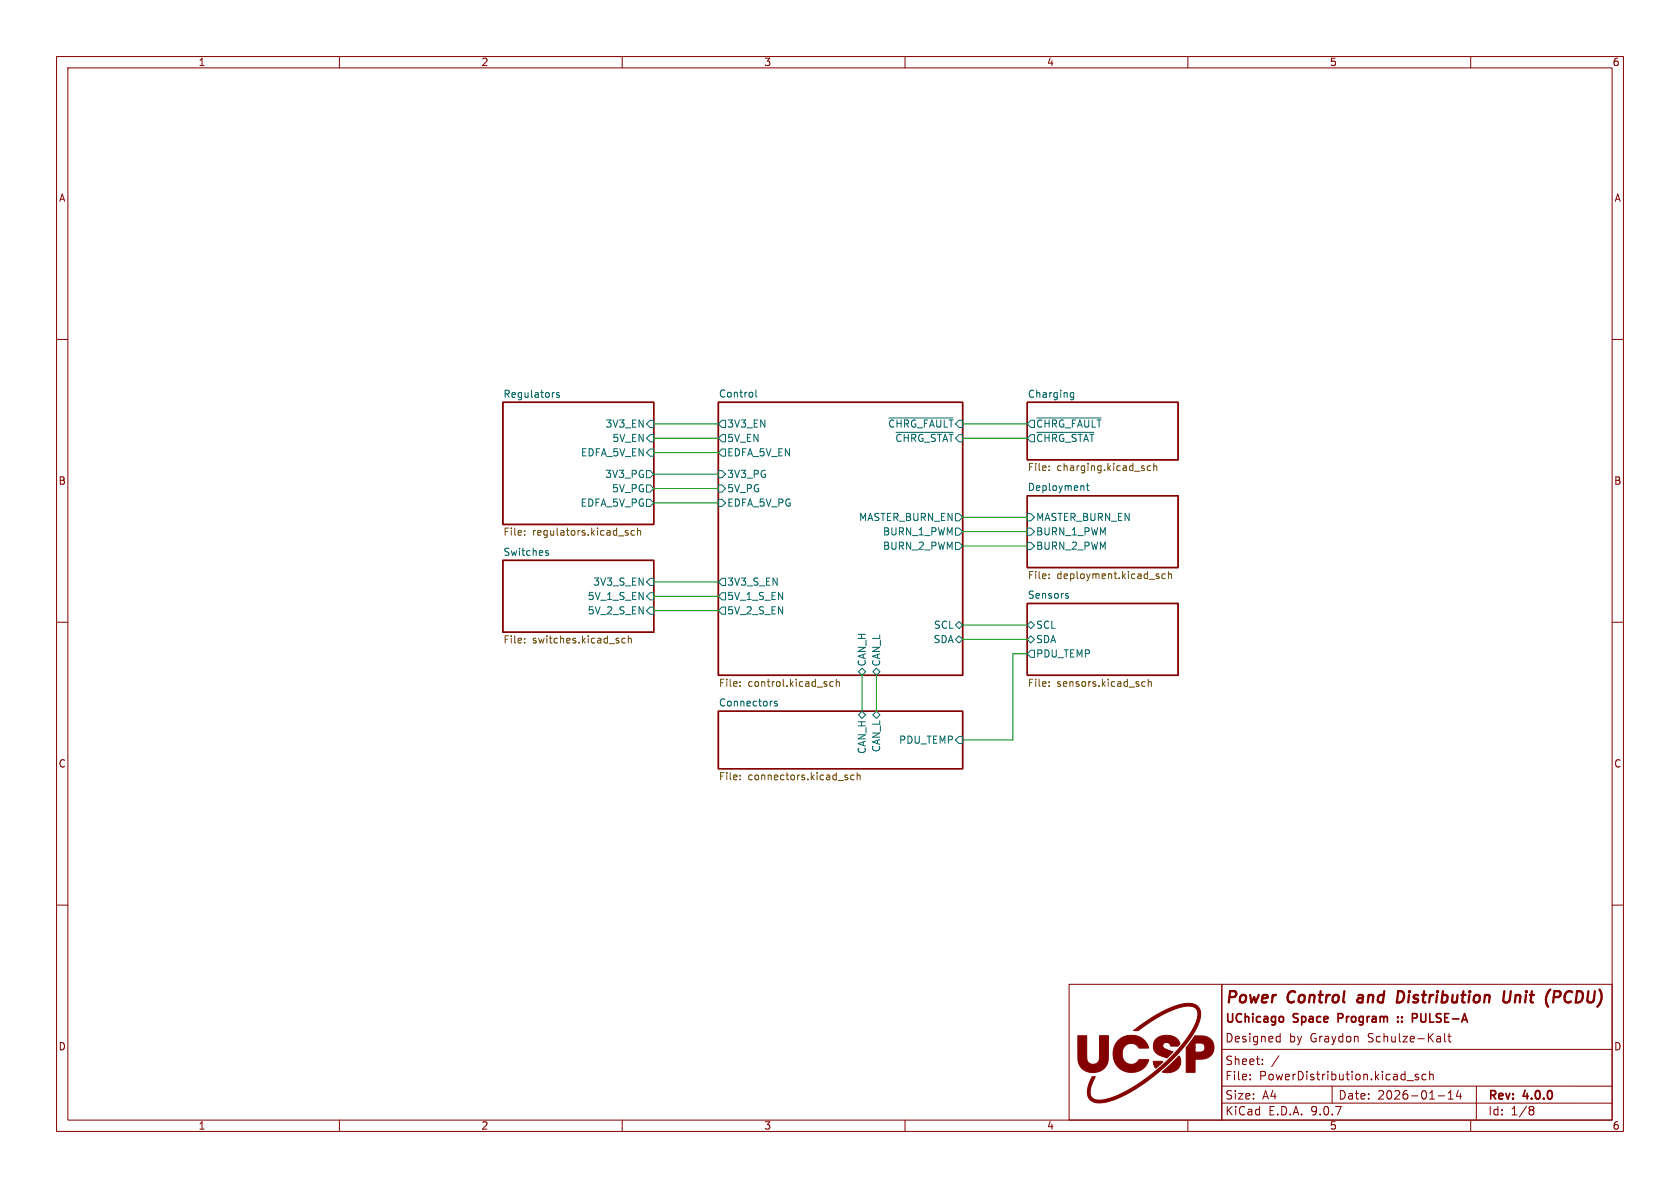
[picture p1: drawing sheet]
<svg xmlns="http://www.w3.org/2000/svg" width="297mm" height="210mm" viewBox="0 0 297 210" stroke-linecap="round" stroke-linejoin="round" font-family="sans-serif">
<g fill="none" stroke="#840000" stroke-width=".18">
<path d="M10 10h277v190h-277zM12 12h273v186h-273zM60 10v2M110 10v2M160 10v2M210 10v2M260 10v2M10 60h2M285 60h2M10 110h2M285 110h2M10 160h2"/>
<path d="M189 174h27v24h-27zM216 174h69v24h-69zM285 160h2M60 198v2M110 198v2M160 198v2M210 198v2M216 195h69M216 192h69M216 185.5h69M221 190.8v.1M221 190v.1"/>
<path d="M223.2 188.1v.1M223.2 187.3v.1M225.9 183.2l.4 .1M226.1 186.6l-1.3 2M226.3 182.7v1.5M226.3 184.1l-.4 .1M235.5 192v3M248.7 191h1.2M250.7 190l-.3-.1-.2 .2v.2l.5 .2v.3h-.5M252.1 190l-.4-.1-.3 .3v.4l.1 .2h.6M252.7 190l.3-.1 .3 .1 .1 .9M252.7 189.4v1.5"/>
<path d="M254.2 183.2h.3l.2 .2v.8M254.2 193.7h1.2M254.7 184.1l-.5 .1M254.7 183.6h-.5M255.4 182.7v1.3l.2 .2M256 183.2h.5M256 194.3h.9M256 193.2l.5-.4v1.5M256.2 182.7v1.3l.3 .2M257.8 192.7l-.3 1.1h.9M258.2 193.3v1M260 198v2"/>
<path d="M261 192v6M270.6 195.6l.4 .1 .2 .2-.3 .3M270.6 196.2h.3M270.9 196.2l.2 .2 .1 .4-.2 .2-.4 .1"/>
</g>
<path d="M240.1 176.5l-.2 .4 .3 .3M247.9 175.3l-.7-.1-.3 2h.5l.5-.3M266 175.2l-.2 1.6 .1 .3a.66 .66 0 0 0 1-.3l.2-1.6M274.8 175.2l1 .1M275.8 176.1l-.4 .2h-.7" fill="none" stroke="#840000" stroke-width=".4"/>
<path d="M236.6 180h.5M237.1 179.2h-.5v1.5M247.1 179.8v.1M247.8 179.8v.1M250.3 180l.3-.3-.1-.4-.2-.1h-.6v1.5M247.1 180.5v.2M247.8 180.5v.2" fill="none" stroke="#840000" stroke-width=".3"/>
<g fill="#840000" stroke="#840000" stroke-width=".18">
<path d="M200.4 182.2a22 22 0 0 1 9.1-4.8 2.17 2.17 0 0 1 2.7 1.3 6.7 6.7 0 0 1-1.7 4.7 33.1 33.1 0 0 1-13.8 11.1 4.3 4.3 0 0 1-3.8 .1 2.74 2.74 0 0 1-.3-3.3l.1-.2a.77 .77 0 0 1 .9-.8l-.2 .5a3.7 3.7 0 0 0-.5 3 2.26 2.26 0 0 0 2.6 .5l1.4-.4a28.6 28.6 0 0 0 10-6.9 17.1 17.1 0 0 0 4.8-7.1 1.51 1.51 0 0 0-.3-1.6 1.51 1.51 0 0 0-1.6-.4 19.3 19.3 0 0 0-8.6 4.3z"/>
<path d="M205.5 189.5l2.9-2.8a1.96 1.96 0 0 1 0 2.1 1.96 1.96 0 0 1-1.9 .8z"/>
<path d="M190.6 183.1h1.5v2.7a2.84 2.84 0 0 0 .2 1.9 1.19 1.19 0 0 0 1.5 .3 1.19 1.19 0 0 0 .6-1.4v-3.5h1.5v3.1a2.77 2.77 0 0 1-1.9 3.3 2.77 2.77 0 0 1-3.4-1.8z"/>
<path d="M197.7 183.9a3.2 3.2 0 0 1 5.4 1.4h-1.7a1.63 1.63 0 0 0-2.1-.7 1.63 1.63 0 0 0-.9 2 1.57 1.57 0 0 0 1.2 1.5 1.57 1.57 0 0 0 1.8-.8h1.7a3.3 3.3 0 0 1-4.7 1.9 3.3 3.3 0 0 1-1-4.9z"/>
<path d="M211.2 183.1h.8a2.11 2.11 0 0 1 2.6 2 2.11 2.11 0 0 1-2.5 2.1h-.8v2.4h-1.6v-4.4h1.6v.7a1.45 1.45 0 0 0 1.7-.4 .87 .87 0 0 0-.2-1 .87 .87 0 0 0-1-.1h-.5v.8h-1.6z"/>
<path d="M203.9 187.6l1.7 .1-1.3 1.1-.3-.6z"/>
<path d="M204.4 183.7a2.92 2.92 0 0 1 4 .3l.2 .5-.3 .4h-1.3a.75 .75 0 0 0-.7-.6 .75 .75 0 0 0-.7 .6 2.08 2.08 0 0 0 1.5 .9l.3 .1-1.1 1.1-.6-.2a1.88 1.88 0 0 1-1.7-1.2 1.88 1.88 0 0 1 .4-1.9z"/>
</g>
<path d="M88.9 71.1h26.7v21.6h-26.7zM127 71.1h43.2v48.3h-43.2zM181.6 71.1h26.7v10.2h-26.7zM88.9 99.1h26.7v12.7h-26.7zM181.6 87.6h26.7v12.7h-26.7zM181.6 106.7h26.7v12.7h-26.7zM127 125.7h43.2v10.2h-43.2z" fill="none" stroke="#840000" stroke-width=".25"/>
<g fill="none" stroke="#006464" stroke-width=".18">
<path d="M97.9 69.4h.1M98.9 69.5l-.3-.1-.2 .2v.2l.5 .1v.3h-.5M114.9 74.3h.7v1.3h-.7l-.6-.7zM114.9 76.8h.7v1.3h-.7l-.6-.6zM114.9 79.4h.7v1.2h-.7l-.6-.6zM127.6 74.3h.7v1.3h-.7l-.6-.7zM127.6 76.8h.7v1.3h-.7l-.6-.6zM127.6 79.4h.7v1.2h-.7l-.6-.6zM133.6 68.9v1.1l.2 .2M157.1 73.9h11.4M158.4 76.4h10.1M182.2 74.3h.7v1.3h-.7l-.6-.7z"/>
<path d="M182.2 76.8h.7v1.3h-.7l-.6-.6zM183.3 73.9h11.4M183.3 76.4h10.1M189.3 70.1l.2 .1h.3M189.8 69.5l-.3-.1-.2 .1M189.8 69.4v1l-.2 .3-.3-.1M96.5 97.7l.4 .1 .1 .2-.2 .2-.4-.1M96.5 97.4h.4M114.3 83.2h.6l.7 .6-.7 .7h-.6zM114.3 85.7h.6l.7 .7-.7 .6h-.6zM114.3 88.3h.6l.7 .6-.7 .6h-.6zM127 83.2h.6l.7 .6-.7 .7h-.6z"/>
<path d="M127 85.7h.6l.7 .7-.7 .6h-.6zM127 88.3h.6l.7 .6-.7 .6h-.6zM168.9 93.3h.6l.7 .7-.7 .6h-.6zM168.9 90.8h.6l.7 .6-.7 .7h-.6zM168.9 95.9h.6l.7 .6-.7 .7h-.6zM181.6 93.3h.6l.7 .7-.7 .6h-.6zM181.6 90.8h.6l.7 .6-.7 .7h-.6zM181.6 95.9h.6l.7 .6-.7 .7h-.6zM192.1 85.9h.4M192.2 85.4v1.1l.3 .2M114.9 102.2h.7v1.3h-.7l-.6-.6zM114.9 104.8h.7v1.2h-.7l-.6-.6z"/>
<path d="M114.9 107.3h.7v1.3h-.7l-.6-.6zM127.6 102.2h.7v1.3h-.7l-.6-.6zM127.6 104.8h.7v1.2h-.7l-.6-.6zM127.6 107.3h.7v1.3h-.7l-.6-.6zM151.8 118.7l.6-.6 .6 .6-.6 .7zM154.3 118.7l.6-.6 .7 .6-.7 .7zM168.9 110.5l.6-.6 .7 .6-.7 .6zM168.9 113l.6-.6 .7 .6-.7 .7zM181.6 113l.6-.6 .7 .6-.7 .7zM182.2 114.9h.7v1.3h-.7l-.6-.6zM182.2 109.9l.7 .6-.7 .6-.6-.6zM188.5 105.3l.3 .1 .1 .2-.2 .2h-.2"/>
<path d="M188.5 104.9l.3 .1M137.4 124h-.3l-.2 .1 .1 .2 .4 .1v.3h-.5M151.8 126.4l.6-.7 .6 .7-.6 .6zM154.3 126.4l.6-.7 .7 .7-.7 .6zM169.5 130.2h.7v1.2h-.7l-.6-.6z"/>
</g>
<g fill="none" stroke="#725600" stroke-width=".18">
<path d="M92.7 94.5v.1M92.7 93.8v.2M110.7 94.2l.3 .1 .1 .1-.2 .2h-.2M110.7 93.8h.3M112.2 93.8h-.4l-.2 .2 .1 .6h.5M112.7 93.9l.2-.1h.3l.1 .8M112.7 93.3v1.3M185.5 82.4v.1M185.5 83.1v.1M203.4 82.4l-.3-.1-.3 .3 .1 .5h.5M204 82.5l.1-.2 .3 .1 .1 .8M204 81.9v1.3"/>
<path d="M92.7 112.9v.1M92.7 113.5v.2M110.5 112.9l-.3-.1-.3 .3 .1 .5h.5M111.1 112.4v1.3M111.1 112.9l.2-.1 .3 .1v.8M185.5 102.2v.1M185.5 101.5v.1M204.8 101.9l.1 .1-.1 .3M204.8 101.4l.1 .1M206 101.5l-.3-.1-.3 .3 .1 .5h.5M206.6 101.6l.1-.2 .3 .1 .1 .8M206.6 101v1.3"/>
<path d="M130.8 137.7v.1M130.8 120.6v.1M130.8 121.2v.1M130.8 137.1v.1M147.3 120.6l-.4-.1-.2 .2 .1 .6h.5M147.8 120.6l.2-.1 .3 .1 .1 .7M147.8 120.1v1.2M149.7 137.4l.2 .2-.2 .2M149.7 137l.1 .1M151 137.1l-.4-.1-.2 .2 .1 .6h.5M151.5 137.1l.2-.1 .3 .1 .1 .7M151.5 136.6v1.2"/>
<path d="M185.5 120.6v.1M185.5 121.2v.1M201.8 121.1l.3 .2h.4M202.5 120.6l-.4-.1-.3 .2M203 120.6l.2-.1 .3 .1v.7M203 120.1v1.2"/>
</g>
<g fill="none" stroke="#009600" stroke-width=".18">
<path d="M115.6 74.9h11.4M115.6 77.5h11.4M170.2 74.9h11.4M170.2 77.5h11.4M115.6 83.8h11.4M115.6 80h11.4M115.6 86.4h11.4M115.6 88.9h11.4M170.2 91.4h11.4M170.2 96.5h11.4M170.2 94h11.4M115.6 102.9h11.4"/>
<path d="M115.6 105.4h11.4M115.6 108h11.4M152.4 119.4v6.3M154.9 119.4v6.3M170.2 113h11.4M170.2 110.5h11.4M181.6 115.6h-2.5v15.2h-8.9"/>
</g>
<g font-size="2.8" fill="#840000">
<text x="216.5" y="177.9">Power</text>
<text x="227.7" y="177.9">Control</text>
<text x="240.9" y="177.9">and</text>
<text x="248.6" y="177.9">Distribution</text>
<text x="268.2" y="177.9">Unit</text>
<text x="276.5" y="177.9">(PCDU)</text>
</g>
<g font-size="2.1" fill="#840000">
<text x="216.5" y="181.2">UChicago</text>
<text x="216.5" y="184.5">Designed</text>
<text x="227.9" y="184.5">by</text>
<text x="228.7" y="181.2">Space</text>
<text x="231.7" y="184.5">Graydon</text>
<text x="237.2" y="181.2">Program</text>
<text x="242" y="184.5">Schulze-Kalt</text>
<text x="248.4" y="181.2">::</text>
<text x="251.5" y="181.2">PULSE-A</text>
<text x="216.5" y="191.2">File:</text>
<text x="216.5" y="188.5">Sheet:</text>
<text x="222.6" y="191.2">PowerDistribution.kicad_sch</text>
<text x="216.5" y="197.4">KiCad</text>
<text x="216.5" y="194.6">Size:</text>
<text x="223.2" y="194.6">A4</text>
<text x="224.2" y="197.4">E.D.A.</text>
<text x="231.8" y="197.4">9.0.7</text>
<text x="236.5" y="194.6">Date:</text>
<text x="243.5" y="194.6">2026-01-14</text>
<text x="263" y="194.8">Rev:</text>
<text x="263" y="197.4">Id:</text>
<text x="267.1" y="197.4">1/8</text>
<text x="269.4" y="194.8">4.0.0</text>
</g>
<g font-size="1.8" fill="#840000">
<text x="35" y="11.9">1</text>
<text x="85" y="11.9">2</text>
<text x="135" y="11.9">3</text>
<text x="185" y="11.9">4</text>
<text x="235" y="11.9">5</text>
<text x="285" y="11.9">6</text>
<text x="10.3" y="35.9">A</text>
<text x="285.3" y="35.9">A</text>
<text x="10.3" y="85.9">B</text>
<text x="285.3" y="85.9">B</text>
<text x="10.3" y="135.9">C</text>
<text x="285.3" y="135.9">C</text>
<text x="10.3" y="185.9">D</text>
<text x="285.3" y="185.9">D</text>
<text x="35" y="199.9">1</text>
<text x="85" y="199.9">2</text>
<text x="135" y="199.9">3</text>
<text x="185" y="199.9">4</text>
<text x="235" y="199.9">5</text>
<text x="285" y="199.9">6</text>
</g>
<g font-size="1.8" fill="#006464">
<text x="88.9" y="70.4">Regulators</text>
<text x="127" y="70.4">Control</text>
<text x="181.6" y="70.4">Charging</text>
<text x="107" y="75.8">3V3_EN</text>
<text x="128.5" y="75.8">3V3_EN</text>
<text x="156.9" y="75.8">~{CHRG_FAULT}</text>
<text x="183.1" y="75.8">~{CHRG_FAULT}</text>
<text x="102.6" y="80.9">EDFA_5V_EN</text>
<text x="108.2" y="78.3">5V_EN</text>
<text x="128.5" y="78.3">5V_EN</text>
<text x="128.5" y="80.9">EDFA_5V_EN</text>
<text x="158.2" y="78.3">~{CHRG_STAT}</text>
<text x="183.1" y="78.3">~{CHRG_STAT}</text>
<text x="102.5" y="89.8">EDFA_5V_PG</text>
<text x="106.9" y="84.7">3V3_PG</text>
<text x="108.1" y="87.2">5V_PG</text>
<text x="128.5" y="84.7">3V3_PG</text>
<text x="128.5" y="87.2">5V_PG</text>
<text x="128.5" y="89.8">EDFA_5V_PG</text>
<text x="181.6" y="86.9">Deployment</text>
<text x="151.8" y="92.3">MASTER_BURN_EN</text>
<text x="156" y="94.8">BURN_1_PWM</text>
<text x="183.1" y="94.8">BURN_1_PWM</text>
<text x="183.1" y="92.3">MASTER_BURN_EN</text>
<text x="88.9" y="98.3">Switches</text>
<text x="156" y="97.4">BURN_2_PWM</text>
<text x="183.1" y="97.4">BURN_2_PWM</text>
<text x="103.8" y="106.3">5V_1_S_EN</text>
<text x="104.8" y="103.7">3V3_S_EN</text>
<text x="128.5" y="103.7">3V3_S_EN</text>
<text x="128.5" y="106.3">5V_1_S_EN</text>
<text x="181.6" y="105.9">Sensors</text>
<text x="103.8" y="108.8">5V_2_S_EN</text>
<text x="128.5" y="108.8">5V_2_S_EN</text>
<text x="164.9" y="113.9">SDA</text>
<text x="165" y="111.4">SCL</text>
<text x="183.1" y="111.4">SCL</text>
<text x="183.1" y="113.9">SDA</text>
<text x="153.3" y="117.9" transform="rotate(-90 153.3 117.9)">CAN_H</text>
<text x="155.8" y="117.9" transform="rotate(-90 155.8 117.9)">CAN_L</text>
<text x="183.1" y="116.4">PDU_TEMP</text>
<text x="127" y="125">Connectors</text>
<text x="158.8" y="131.7">PDU_TEMP</text>
<text x="153.3" y="133.4" transform="rotate(-90 153.3 133.4)">CAN_H</text>
<text x="155.8" y="133.1" transform="rotate(-90 155.8 133.1)">CAN_L</text>
</g>
<g font-size="1.8" fill="#725600">
<text x="181.6" y="83.6">File:</text>
<text x="186.8" y="83.6">charging.kicad_sch</text>
<text x="88.9" y="95">File:</text>
<text x="94.1" y="95">regulators.kicad_sch</text>
<text x="181.6" y="102.7">File:</text>
<text x="186.8" y="102.7">deployment.kicad_sch</text>
<text x="88.9" y="114.1">File:</text>
<text x="94.1" y="114.1">switches.kicad_sch</text>
<text x="127" y="121.7">File:</text>
<text x="132.2" y="121.7">control.kicad_sch</text>
<text x="181.6" y="121.7">File:</text>
<text x="186.8" y="121.7">sensors.kicad_sch</text>
<text x="127" y="138.3">File:</text>
<text x="132.2" y="138.3">connectors.kicad_sch</text>
</g>
</svg>
